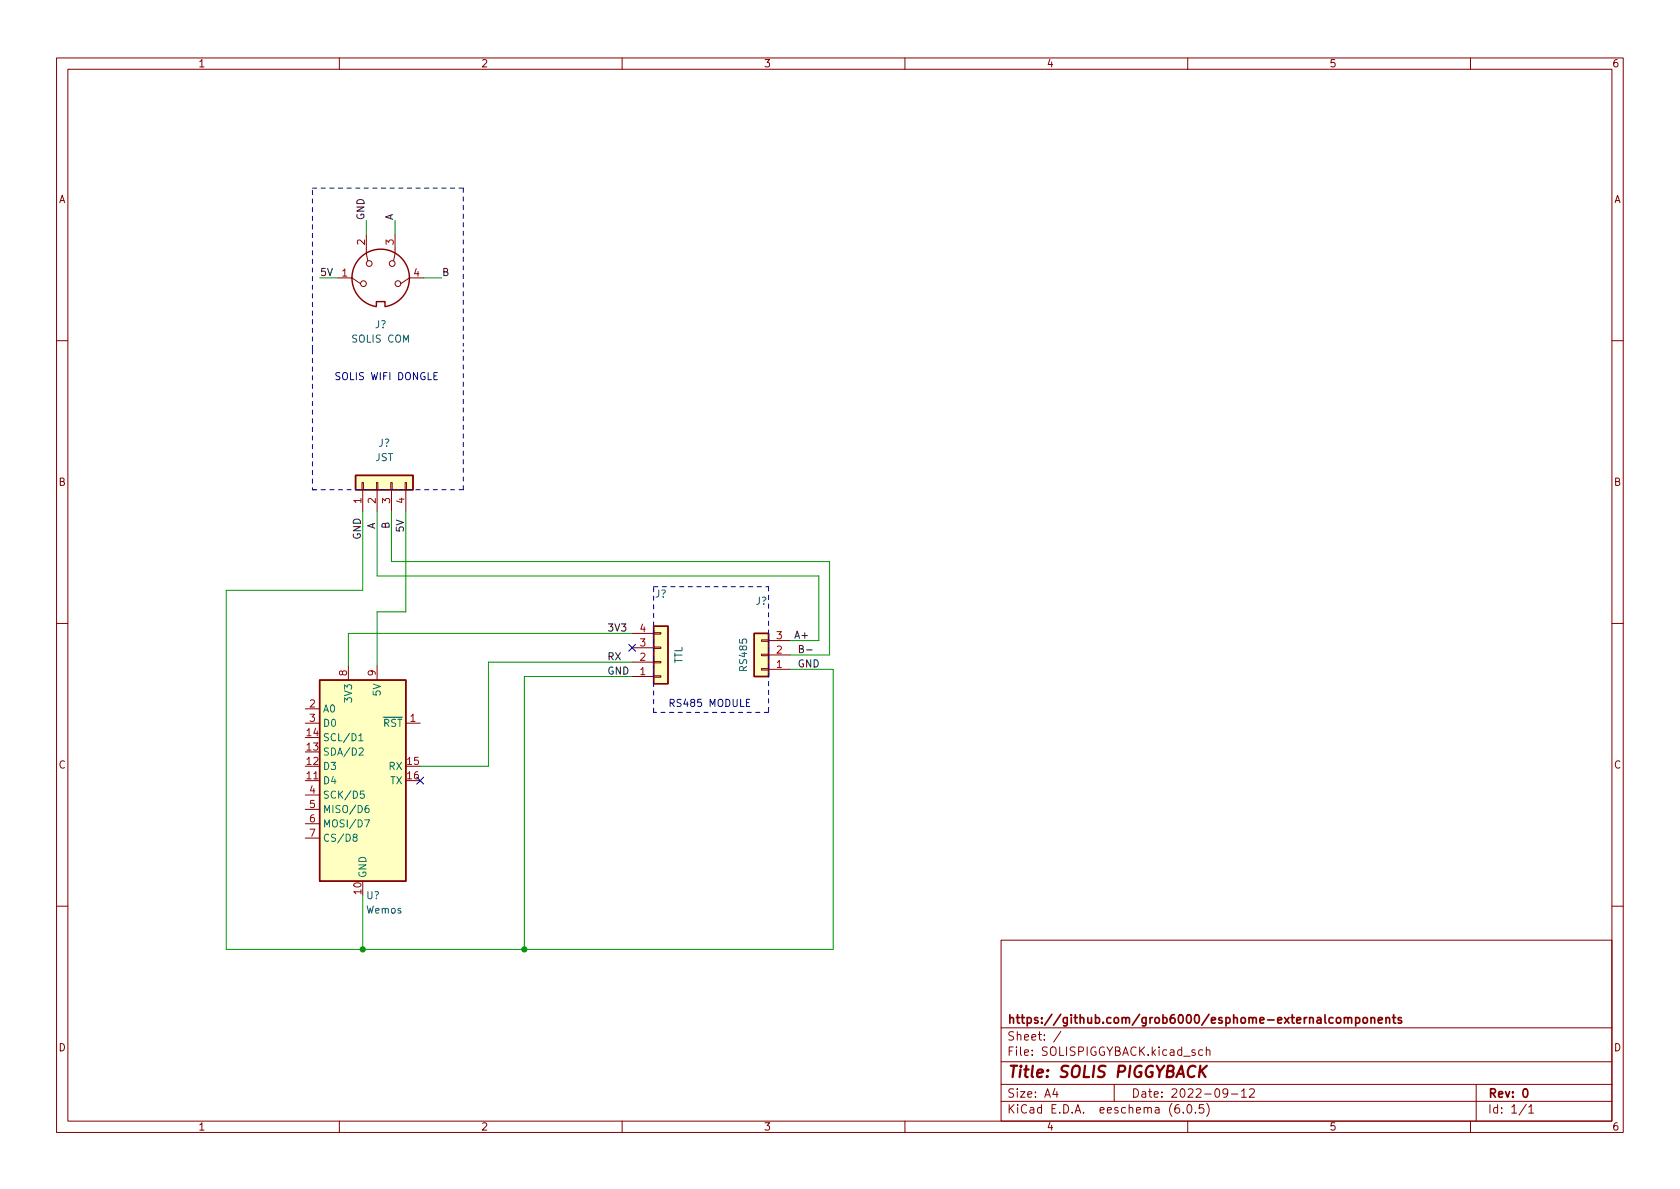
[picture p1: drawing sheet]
<svg xmlns="http://www.w3.org/2000/svg" width="297mm" height="210mm" viewBox="0 0 297 210" stroke-linecap="round" stroke-linejoin="round" font-family="sans-serif">
<g fill="none" stroke="#840000" stroke-width=".18">
<path d="M10 10.2h277v190.1h-277zM12 12.2h273v186.1h-273zM60 10.2v2M110 10.2v2M160 10.2v2M210 10.2v2M260 10.2v2M59.7 49.1h2.5l1.6 1.1M64.8 41.5v3.3l.2 1.3M69.8 41.5v3.3l-.2 1.3M74.9 49.1h-2.5l-1.5 1.1M10 60.2h2"/>
<path d="M285 60.2h2M64 85.3h.3v1.3h-.3zM64.1 86.6v3.8M66.5 85.3h.3v1.3h-.3zM66.7 86.6v3.8M69.1 85.3h.2v1.3h-.2zM69.2 86.6v3.8M71.6 85.3h.3v1.3h-.3zM71.8 86.6v3.8M10 110.2h2M61.6 117.7v2.6M66.7 117.7v2.6"/>
<path d="M111.8 119.6h3.8M111.8 117.1h3.8M111.8 114.5h3.8M111.8 112h3.8M115.6 111.9h1.2v.2h-1.2zM115.6 114.4h1.2v.3h-1.2zM115.6 117h1.2v.2h-1.2zM115.6 119.5h1.2v.3h-1.2zM134.6 113.2h1.3v.2h-1.3zM134.6 115.7h1.3v.2h-1.3zM134.6 118.2h1.3v.3h-1.3zM135.9 118.4h3.8"/>
<path d="M135.9 115.8h3.8M135.9 113.3h3.8M285 110.2h2M54 127.9h2.5M54 138h2.5M54 125.3h2.5M71.8 127.9h2.5M54 140.6h2.5M54 143.1h2.5M54 145.7h2.5M54 148.2h2.5M10 160.2h2"/>
<path d="M177 166.3h108v32h-108zM285 160.2h2M60 198.3v2M110 198.3v2M160 198.3v2M177 194.8h108M177 191.8h108M177 187.8h108M177 181.8h108M186.5 192.5l-.4 1h1M186.9 193v1M187.6 182.4l-1.3 1.9"/>
<path d="M197 191.8v3M208.4 195.3a.59 .59 0 0 0-.7 .7v.5l.2 .3h.4l.2-.1 .1-.5-.2-.2-.4-.1-.3 .3M209.2 196.7v.1M210 198.3v2M210.1 195.4l.1-.1a.81 .81 0 0 1 .6 .7 .81 .81 0 0 1-.3 .8h-.1a.81 .81 0 0 1-.6-.6 .81 .81 0 0 1 .3-.8zM211.4 196.7v.1M212.6 185.7l-.4-.1-.3 .3v.4l.2 .3h.5M212.8 195.3h-.7l-.1 .7 .2-.1 .5 .1 .2 .2-.1 .5-.2 .1-.6-.1M213.3 185.8l.2-.2 .4 .1v.9M213.3 185.1v1.5M213.4 195.1a1.72 1.72 0 0 1 0 2.3M217.1 193.2l-.3 .3h-.3l-.3-.3 .2-.6 .4-.1 .2 .2a.99 .99 0 0 1-.4 1.3h-.2"/>
<path d="M217.7 193.5h1.2M219.5 193l.4-.5v1.5M219.5 194h.9M220.9 192.7l.6-.2 .2 .2 .1 .3-.9 1h.9M260 198.3v2M261 191.8v6.5M269.9 195.3l-1.3 1.9M270.3 195.8l.4-.5v1.5M270.3 196.8h.9"/>
<circle cx="64.3" cy="50.2" r=".51"/>
<circle cx="65.3" cy="46.6" r=".51"/>
<circle cx="69.3" cy="46.6" r=".51"/>
<circle cx="70.4" cy="50.2" r=".51"/>
</g>
<g fill="none" stroke="#840000" stroke-width=".3">
<path d="M237.7 179.9v1M239.7 179.9v1.5M242.4 179.9v1M245.1 179.9v1M246.2 179.9h.6M246.4 179.4v1.3l.4 .2M237.7 180.1l.2-.2 .4 .1v.9M238.3 180.1l.3-.2 .3 .1 .1 .9M239.7 180l.4-.1 .3 .3v.4l-.1 .3h-.6M241.1 180.1l.2-.2 .4 .2 .1 .5-.2 .3h-.3l-.2-.1zM242.4 180.1l.2-.2 .4 .1 .1 .9M243.7 180.4l.7-.1-.1-.3-.4-.1-.2 .2 .1 .8h.5"/>
<path d="M245.1 180.1l.2-.2 .3 .1 .1 .9M247.8 180l-.4-.1-.2 .2 .1 .3 .5 .1v.4h-.6M269.4 192.7l.2-.2a.8 .8 0 0 1 .5 .8 .8 .8 0 0 1-.5 .7l-.2-.1-.1-.4z"/>
</g>
<path d="M212.4 189.3l.7 1.2M213.4 188.5l-1.3 1.1" fill="none" stroke="#840000" stroke-width=".4"/>
<g fill="#ffffc2" stroke="#ffffc2" stroke-width=".18">
<path d="M56.5 120.3h15.3v35.5h-15.3z"/>
<path d="M133.3 112h2.6v7.6h-2.6z"/>
<path d="M115.6 110.7h2.5v10.2h-2.5z"/>
<path d="M62.9 84.1h10.1v2.5h-10.1z"/>
</g>
<path d="M66.5 54.2a5.1 5.1 0 0 1-3.5-7.8 5.1 5.1 0 0 1 8.6 0 5.1 5.1 0 0 1-3.5 7.8M66.5 54.1v-.8h1.6v.8M62.9 84.1h10.1v2.5h-10.1zM115.6 110.7h2.5v10.2h-2.5zM133.3 112h2.6v7.6h-2.6zM56.5 120.3h15.3v35.5h-15.3z" fill="none" stroke="#840000" stroke-width=".25"/>
<path d="M63.4 130.1l.4-.4v1.3M63.4 131h.8M63.5 132.4l.5-.1 .2 .3-.8 .9h.8M64.4 139.9h-.6l-.1 .6 .2-.1h.4l.1 .2v.4l-.2 .2-.5-.2M62.7 148.1l-.3-.3 .1-.2 .2-.1 .3 .1 .1 .1v.2l-.6 .2-.1 .2 .1 .4 .2 .1 .3-.1 .1-.2v-.2l-.2-.2M64.5 145h.8l-.5 1.2M65.1 142.4l-.3 .1a.85 .85 0 0 0 0 1.2l.4-.1 .1-.4-.3-.3h-.2l-.3 .3" fill="none" stroke="#006464" stroke-width=".18"/>
<path d="M141.3 114.7h.6l.1-.2v-.2l-.7-.2v1.3h.5l.2-.1 .1-.3-.3-.3M142.6 114.9h1" fill="none" stroke="#0f0f0f" stroke-width=".18"/>
<path d="M76.7 66.5h.5M77.3 65.9h-.6v1.2h.6M132 124.3h.4M132.6 123.7h-.6v1.2h.6" fill="none" stroke="#0000c2" stroke-width=".18"/>
<path d="M55.2 33.3h26.7M81.9 33.3v27.9M55.2 61.8v24.8M55.2 61.8v-28.5M55.2 86.6h26.7M55.2 86.6h.7M81.9 86.6v-24.8M115.6 103.8h20.3M135.9 103.8v22.2M115.6 126v-22.2M135.9 126h-20.3" fill="none" stroke="#0000c2" stroke-width=".18" stroke-dasharray=".8 .8"/>
<path d="M64.8 39v2.5M69.8 39v2.5M56.5 49.1h3.2M74.9 49.1h3.2M64.1 90.4v14h-24.1v63.5h107.3v-49.5h-7.6M66.7 90.4v11.4h78.1v11.5h-5.1M69.2 90.4v8.9h77.5v16.5h-7M71.8 90.4v17.8h-5.1v9.5M111.8 117.1h-25.4v18.4h-12.1M111.8 112h-50.2v5.7M111.8 119.6h-19.1v48.3M64.1 158.4v9.5" fill="none" stroke="#009600" stroke-width=".18"/>
<path d="M111.2 113.9l1.2 1.3M112.4 113.9l-1.2 1.3M73.7 137.4l1.2 1.3M74.9 137.4l-1.2 1.3" fill="none" stroke="#000084" stroke-width=".18"/>
<g fill="#009600" stroke="#009600" stroke-width=".18">
<circle cx="64.1" cy="167.9" r=".46"/>
<circle cx="92.7" cy="167.9" r=".46"/>
</g>
<text font-size="2.8" fill="#840000" x="178" y="190.6">Title: SOLIS PIGGYBACK</text>
<g font-size="2.1" fill="#840000">
<text x="178" y="184">Sheet: /</text>
<text x="178" y="181">https://github.com/grob6000/esphome-externalcomponents</text>
<text x="178" y="186.7">File: SOLISPIGGYBACK.kicad_sch</text>
<text x="178" y="196.9">KiCad E.D.A. eeschema (6.0.5)</text>
<text x="178" y="194.1">Size: A4</text>
<text x="200" y="194.1">Date: 2022-09-12</text>
<text x="263" y="194.1">Rev: 0</text>
<text x="263" y="196.9">Id: 1/1</text>
</g>
<g font-size="1.8" fill="#840000">
<text x="35" y="11.9">1</text>
<text x="85" y="11.9">2</text>
<text x="135" y="11.9">3</text>
<text x="185" y="11.9">4</text>
<text x="235" y="11.9">5</text>
<text x="285" y="11.9">6</text>
<text x="10.3" y="35.9">A</text>
<text x="285.3" y="35.9">A</text>
<text x="10.3" y="85.9">B</text>
<text x="285.3" y="85.9">B</text>
<text x="10.3" y="135.9">C</text>
<text x="285.3" y="135.9">C</text>
<text x="10.3" y="185.9">D</text>
<text x="285.3" y="185.9">D</text>
<text x="35" y="199.9">1</text>
<text x="85" y="199.9">2</text>
<text x="135" y="199.9">3</text>
<text x="185" y="199.9">4</text>
<text x="235" y="199.9">5</text>
<text x="285" y="199.9">6</text>
</g>
<g font-size="1.8" fill="#0f0f0f">
<text x="64.4" y="39" transform="rotate(-90 64.4 39)">GND</text>
<text x="69.5" y="39" transform="rotate(-90 69.5 39)">A</text>
<text x="56.5" y="48.8">5V</text>
<text x="78.1" y="48.8">B</text>
<text x="63.8" y="95.5" transform="rotate(-90 63.8 95.5)">GND</text>
<text x="66.3" y="93.6" transform="rotate(-90 66.3 93.6)">A</text>
<text x="68.9" y="93.6" transform="rotate(-90 68.9 93.6)">B</text>
<text x="71.4" y="94.2" transform="rotate(-90 71.4 94.2)">5V</text>
<text x="107.3" y="111.7">3V3</text>
<text x="140.3" y="112.9">A+</text>
<text x="107.3" y="116.7">RX</text>
<text x="107.3" y="119.3">GND</text>
<text x="141" y="118">GND</text>
</g>
<g font-size="1.8" fill="#a90000">
<text x="64.5" y="43.3" transform="rotate(-90 64.5 43.3)">2</text>
<text x="69.6" y="43.3" transform="rotate(-90 69.6 43.3)">3</text>
<text x="60.5" y="48.9">1</text>
<text x="73.2" y="48.9">4</text>
<text x="63.9" y="89" transform="rotate(-90 63.9 89)">1</text>
<text x="66.4" y="89" transform="rotate(-90 66.4 89)">2</text>
<text x="69" y="89" transform="rotate(-90 69 89)">3</text>
<text x="71.5" y="89" transform="rotate(-90 71.5 89)">4</text>
<text x="113.2" y="111.8">4</text>
<text x="137.3" y="113">3</text>
<text x="61.3" y="119.5" transform="rotate(-90 61.3 119.5)">8</text>
<text x="66.4" y="119.5" transform="rotate(-90 66.4 119.5)">9</text>
<text x="113.2" y="119.4">1</text>
<text x="113.2" y="116.8">2</text>
<text x="113.2" y="114.3">3</text>
<text x="137.3" y="118.1">1</text>
<text x="137.3" y="115.6">2</text>
<text x="54.8" y="125.1">2</text>
<text x="54.3" y="130.2">14</text>
<text x="54.8" y="127.6">3</text>
<text x="72.5" y="127.6">1</text>
<text x="54.3" y="137.8">11</text>
<text x="54.3" y="135.2">12</text>
<text x="54.3" y="132.7">13</text>
<text x="72" y="135.2">15</text>
<text x="72" y="137.8">16</text>
<text x="54.8" y="140.3">4</text>
<text x="54.8" y="142.9">5</text>
<text x="54.8" y="145.4">6</text>
<text x="54.8" y="147.9">7</text>
<text x="63.9" y="158.1" transform="rotate(-90 63.9 158.1)">10</text>
</g>
<g font-size="1.8" fill="#006464">
<text x="66.3" y="58">J?</text>
<text x="62.3" y="60.6">SOLIS COM</text>
<text x="66.3" y="81.5">JST</text>
<text x="66.9" y="79">J?</text>
<text x="115.8" y="105.7">J?</text>
<text x="133.6" y="106.9">J?</text>
<text x="120.6" y="117.4" transform="rotate(-90 120.6 117.4)">TTL</text>
<text x="132.1" y="118.5" transform="rotate(-90 132.1 118.5)">RS485</text>
<text x="57" y="126">A0</text>
<text x="62.2" y="123.9" transform="rotate(-90 62.2 123.9)">3V3</text>
<text x="67.3" y="122.9" transform="rotate(-90 67.3 122.9)">5V</text>
<text x="57" y="131.1">SCL/D1</text>
<text x="57" y="128.5">D0</text>
<text x="66.3" y="128.5">~{RST}</text>
<text x="57" y="136.1">D3</text>
<text x="57" y="133.6">SDA/D2</text>
<text x="68.8" y="136.1">RX</text>
<text x="57" y="138.7">D4</text>
<text x="57" y="141.2">SCK/D5</text>
<text x="57" y="143.8">MISO/D6</text>
<text x="69" y="138.7">TX</text>
<text x="57" y="146.3">MOSI/D7</text>
<text x="57" y="148.8">CS/D8</text>
<text x="64.8" y="155.3" transform="rotate(-90 64.8 155.3)">GND</text>
<text x="64.8" y="159">U?</text>
<text x="64.8" y="161.5">Wemos</text>
</g>
<g font-size="1.8" fill="#0000c2">
<text x="59.1" y="67.2">SOLIS WIFI DONGLE</text>
<text x="118.1" y="125">RS485 MODULE</text>
</g>
</svg>
